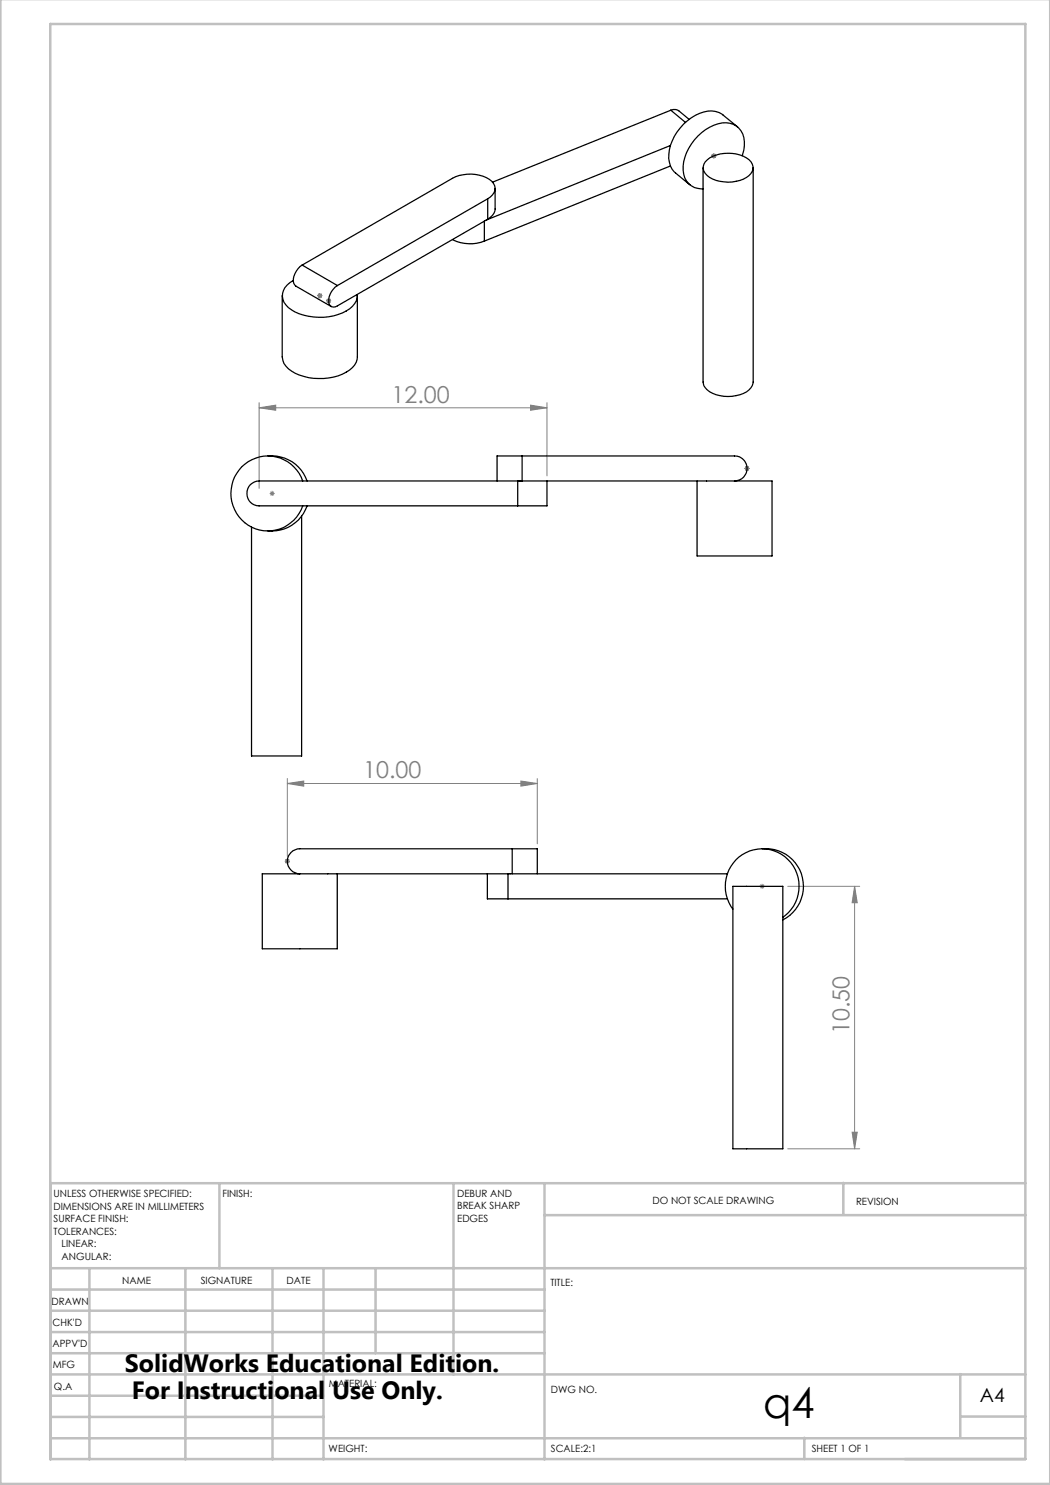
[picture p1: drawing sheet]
<svg xmlns="http://www.w3.org/2000/svg" width="210mm" height="297mm" viewBox="0 0 210 297" stroke-linecap="round" stroke-linejoin="round" font-family="sans-serif">
<g fill="none" stroke="#808080" stroke-width=".2">
<path d="M142.2 31.2h1.1M142.4 30.8l.7 .7M142.8 30.7v1M143.1 30.8l-.7 .7M63.5 59.1h1M63.6 58.8l.7 .7M64 58.6v1.1M64.3 58.8l-.7 .7M65.4 59.8l.7 .7M65.7 59.7v1M66.1 59.8l-.7 .7M65.2 60.1h1"/>
<path d="M51.8 81.6l3.3-.6v1.1zM51.8 80.5v17.2M51.8 81.6h57.6M53.9 98.7h1M54.1 98.4l.7 .7M54.4 98.2v1M54.8 98.4l-.7 .7M106.1 81l3.3 .6-3.3 .5zM109.4 80.5v14.7M148.9 93.7h1M149 93.3l.8 .7M149.4 93.2v1"/>
<path d="M149.8 93.3l-.8 .7M57.5 156.7l3.2-.5v1zM57.5 155.7v15.6M57.5 156.7h50M104.2 156.2l3.3 .5-3.3 .5zM107.5 155.7v13.1M57 172.3h1M57.1 171.9l.7 .7M57.5 171.8v1M57.8 171.9l-.7 .7M151.9 177.3h1M152.1 176.9l.7 .7"/>
<path d="M152.4 176.8v1M152.8 176.9l-.7 .7M157.6 177.3h14.3M170.9 177.3l.5 3.2h-1zM170.9 177.3v52.5M157.6 229.8h14.3M170.4 226.4h1l-.5 3.4z"/>
</g>
<g fill="none" stroke="#c0c0c0" stroke-width=".5">
<path d="M.1 -.1v296.9h209.9v-296.9M10.1 4.8h195v287h-195zM43.9 236.6v17M90.7 236.6v38.3M108.9 236.6v55.3M168.7 236.6v6.3M205.1 236.6h-195v55.3M10.1 253.6h195M10.1 257.9h98.8M17.9 253.6v38.3M37.1 253.6v38.3M54.5 253.6v38.3"/>
<path d="M64.7 253.6v38.3M75.1 253.6v17M108.9 243h96.2M10.1 270.6h98.8M10.1 266.4h98.8M10.1 262.1h98.8M10.1 279.1h54.6M10.1 274.9h195M192.1 274.8v12.7M10.1 287.7h195M10.1 283.4h54.6M160.9 287.5v4.3"/>
<path d="M192.1 283.3h13"/>
</g>
<g fill="#808080">
<path d="M104.2 156.2l3.3 .5-3.3 .5zM57.5 156.7l3.2-.5v1z"/>
<path d="M51.8 81.6l3.3-.6v1.1zM106.1 81l3.3 .6-3.3 .5z"/>
<path d="M170.4 226.4h1l-.5 3.4zM170.9 177.3l.5 3.2h-1z"/>
</g>
<g fill="none" stroke="#000" stroke-width=".25">
<path d="M97.5 39.8a2.15 2.15 0 0 0 1.2-3.1 6.3 6.3 0 0 0-6.1-1.7l-.8 .1-1.3 .6-30.1 17.3M97.5 39.8v4M97.5 39.8l-30 17.3M99 37.7v4.1a2.44 2.44 0 0 1-1.5 2M134.1 29.1l-36.9 14.9M134.1 33.2l-37.2 15M134.2 22a1.61 1.61 0 0 1 1.5 .2l2.1 1.7M134.2 22l-35.7 14.4M134.2 22l2.9 2.5M140.6 33.5v42.9a3.1 3.1 0 0 0 2.6 2.5 7.5 7.5 0 0 0 6.6-.9 2.28 2.28 0 0 0 .8-1.6v-42.9M141 32.4a7 7 0 0 1 7.7-1.1 2.43 2.43 0 0 1 1.8 3 5.3 5.3 0 0 1-4.9 2.1 5.3 5.3 0 0 1-4.8-2.2 1.88 1.88 0 0 1 .2-1.8zM147.5 25.4l-2.9-2.4a4.4 4.4 0 0 0-4.7-.3 10.1 10.1 0 0 0-6.2 9 4.2 4.2 0 0 0 1.4 2.9l2.9 2.4"/>
<path d="M148.4 31.1a5.4 5.4 0 0 0-.6-5.5 4.3 4.3 0 0 0-5-.6 10.1 10.1 0 0 0-6.2 9 3.7 3.7 0 0 0 4 3.8M56.4 59.1v12.3a3.7 3.7 0 0 0 2.6 3.2 11.4 11.4 0 0 0 10.9-.6 3.4 3.4 0 0 0 1.6-2.6v-12.3M58.7 56.1a3.2 3.2 0 0 0-1.5 4.9 8.8 8.8 0 0 0 6.5 2.5 9.8 9.8 0 0 0 6.8-2.2 2.76 2.76 0 0 0 .9-2.4M60.4 53a3.6 3.6 0 0 0-1.6 3.7l.4 .5 7.1 4.1M60.4 53l7.1 4.1M90.5 47.9a7.8 7.8 0 0 0 6.4 .3M96.9 44.2v4M97.5 43.8l-30 17.4a1.1 1.1 0 0 1-1.4 0 1.1 1.1 0 0 1-.3-1.3 3.8 3.8 0 0 1 1.7-2.8M53.6 91.2a7.6 7.6 0 0 1 7.8 5M60.5 96.2a7.4 7.4 0 0 0-11-3.8 7.4 7.4 0 0 0-1.2 11.6 7.3 7.3 0 0 0 12.2-2.8M103.5 96.2h.9M103.5 96.2h-51.7a2.49 2.49 0 0 0-2.4 2.5 2.49 2.49 0 0 0 2.4 2.5h51.7"/>
<path d="M103.5 96.2v5M104.4 91.2h-5v5M104.4 91.2h42.5a2.5 2.5 0 0 1 2.5 2.5 2.5 2.5 0 0 1-2.5 2.5M104.4 96.2h50v15h-15v-15M104.4 91.2v5M109.4 96.2v5h-5.9M60.3 103.3v47.9h-10v-45.8M61.4 101.2a7.5 7.5 0 0 1-7.8 5M60 174.8h-7.5v15h15v-15M60 174.8h85.5M97.5 174.8v5h4.1M101.6 174.8v5"/>
<path d="M101.6 179.8h43.9M102.4 169.8h5.1v5M102.4 169.8h-42.4a2.5 2.5 0 0 0-2.5 2.5 2.5 2.5 0 0 0 2.5 2.5M102.4 169.8v5M146.6 177.3h10v52.5h-10zM152.4 169.8a7.5 7.5 0 0 1 8 5.3 7.5 7.5 0 0 1-3.8 8.9M146.6 181.8a7.5 7.5 0 0 1 .8-10.1 7.5 7.5 0 0 1 10.1 .1 7.5 7.5 0 0 1 .7 10.1l-1.6 1.6"/>
</g>
<text font-size="8.5" x="152.6" y="283.5">q4</text>
<g font-size="5">
<text x="25" y="274.4">SolidWorks Educational Edition.</text>
<text x="26.4" y="279.9">For Instructional Use Only.</text>
</g>
<g font-size="4.7" fill="#808080">
<text x="78.3" y="80.5">12.00</text>
<text x="72.6" y="155.7">10.00</text>
<text x="169.9" y="206.9" transform="rotate(-90 169.9 206.9)">10.50</text>
</g>
<text font-size="3.9" x="196" y="280.4">A4</text>
<g font-size="2">
<text x="10.7" y="239.5">UNLESS OTHERWISE SPECIFIED:</text>
<text x="44.5" y="239.5">FINISH:</text>
<text x="91.4" y="239.4">DEBUR AND</text>
<text x="10.7" y="242">DIMENSIONS ARE IN MILLIMETERS</text>
<text x="10.7" y="244.5">SURFACE FINISH:</text>
<text x="91.4" y="241.9">BREAK SHARP</text>
<text x="91.4" y="244.4">EDGES</text>
<text x="130.5" y="240.8">DO NOT SCALE DRAWING</text>
<text x="171.2" y="241">REVISION</text>
<text x="10.7" y="247">TOLERANCES:</text>
<text x="12.3" y="249.5">LINEAR:</text>
<text x="12.3" y="252">ANGULAR:</text>
<text x="24.4" y="256.9">NAME</text>
<text x="40.1" y="256.8">SIGNATURE</text>
<text x="57.3" y="256.8">DATE</text>
<text x="110.1" y="257.1">TITLE:</text>
<text x="10.3" y="260.9">DRAWN</text>
<text x="10.5" y="269.3">APPV'D</text>
<text x="10.5" y="265.2">CHK'D</text>
<text x="10.6" y="273.6">MFG</text>
<text x="10.8" y="278">Q.A</text>
<text x="65.8" y="277.4">MATERIAL:</text>
<text x="110.2" y="278.5">DWG NO.</text>
<text x="65.7" y="290.4">WEIGHT:</text>
<text x="110.2" y="290.5">SCALE:2:1</text>
<text x="162.4" y="290.4">SHEET 1 OF 1</text>
</g>
</svg>
